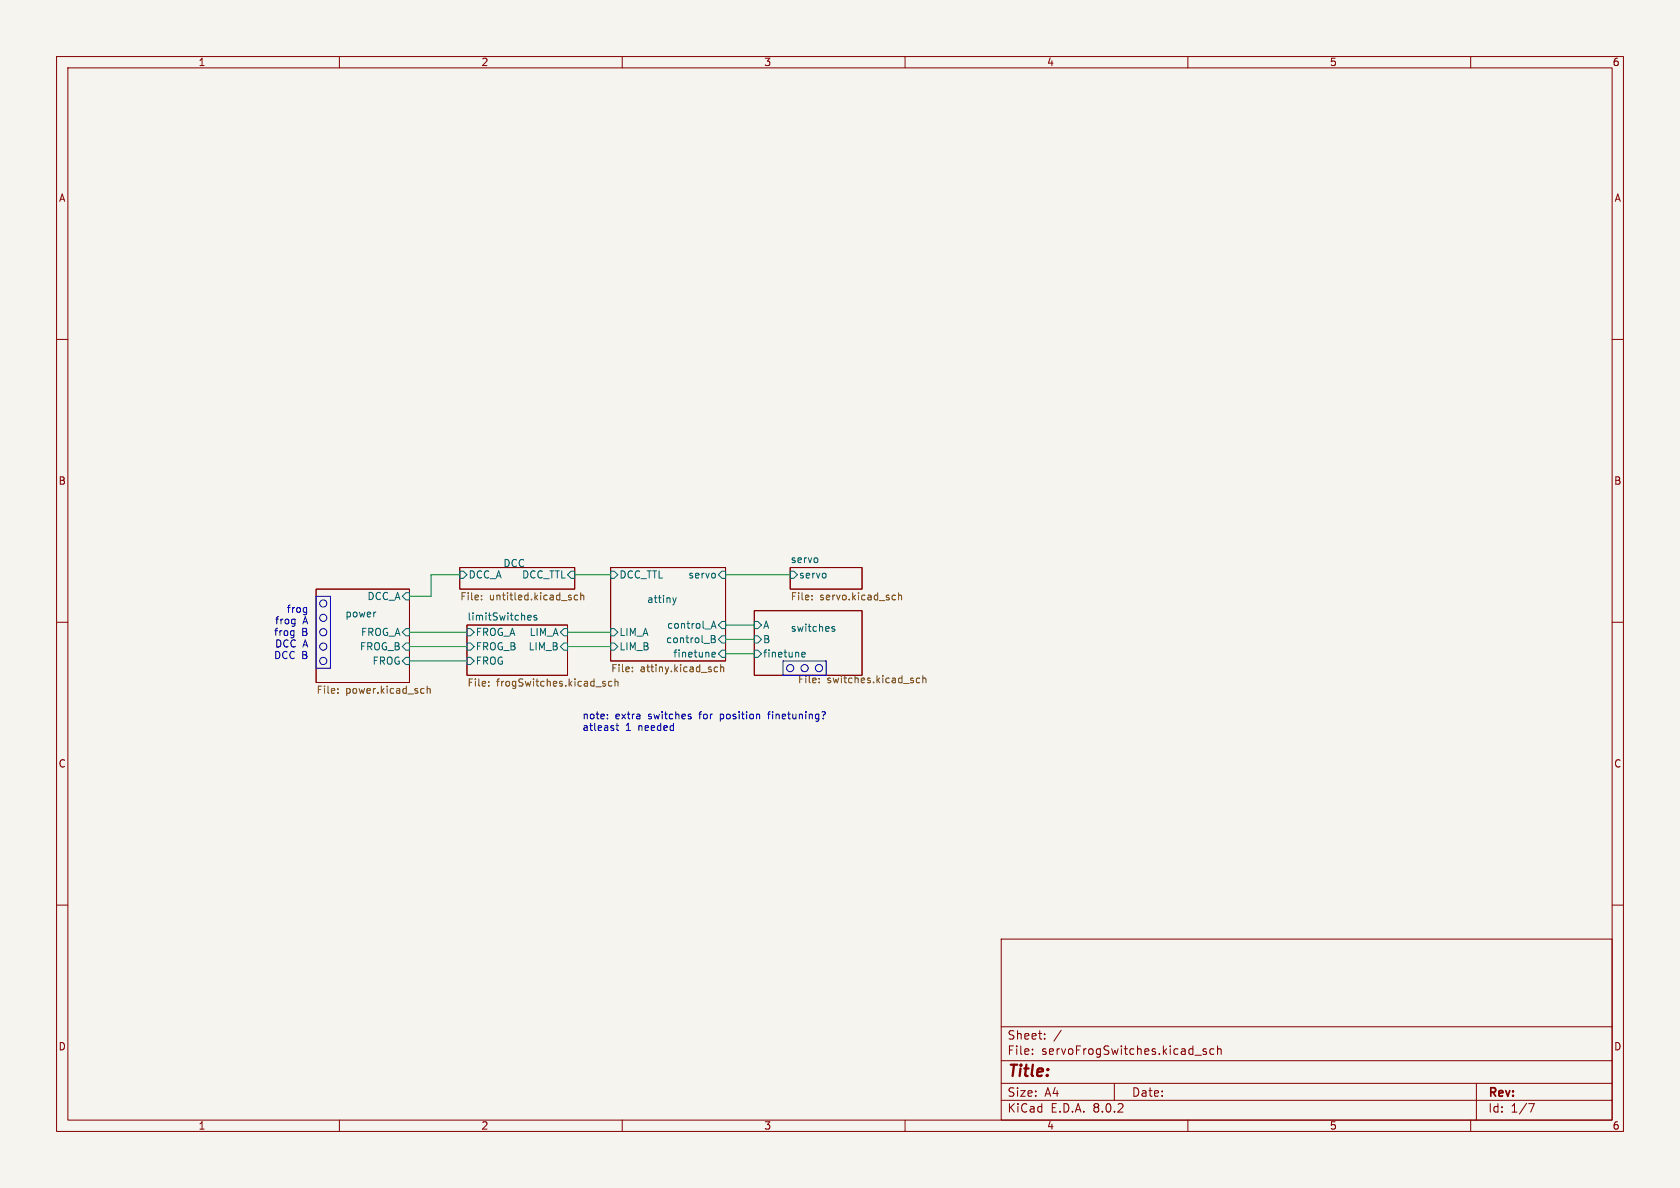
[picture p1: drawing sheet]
<svg xmlns="http://www.w3.org/2000/svg" width="297mm" height="210mm" viewBox="0 0 297 210" stroke-linecap="round" stroke-linejoin="round" font-family="sans-serif">
<path d="M0 0h297v210h-297z" fill="#f5f4ef" stroke="#f5f4ef" stroke-width=".18"/>
<g fill="none" stroke="#840000" stroke-width=".18">
<path d="M10 10h277v190h-277zM12 12h273v186h-273zM60 10v2M110 10v2M160 10v2M210 10v2M260 10v2M10 60h2M285 60h2M10 110h2M55.9 104.1h16.5v16.6h-16.5zM81.3 100.3h20.3v3.8h-20.3z"/>
<path d="M82.5 110.5h17.8v8.9h-17.8zM107.9 100.3h20.4v16.5h-20.4zM133.3 108h19.1v11.4h-19.1zM139.7 100.3h12.7v3.8h-12.7zM285 110h2M10 160h2M285 160h2M177 166h108v32h-108zM60 198v2M110 198v2M160 198v2M177 194.5h108"/>
<path d="M177 191.5h108M177 187.5h108M177 181.5h108M182.5 186.3v.1M182.5 185.5v.1M184.7 183.6v.1M184.7 182.8v.1M187.6 182.1l-1.3 2M197 191.5v3M210 198v2M211.2 186.5h1.2M213.2 185.5l-.3-.1-.2 .2v.2l.5 .2v.3h-.5"/>
<path d="M214.6 185.5l-.4-.1-.3 .3v.4l.1 .2h.6M215.2 185.5l.3-.1 .3 .1 .1 .9M215.2 184.9v1.5M260 198v2M261 191.5v6.5M270.2 195.1h1l-.6 1.5"/>
</g>
<g fill="none" stroke="#006464" stroke-width=".18">
<path d="M66.3 108.2h.1M71.1 105.4l.7-.6h.6v1.2h-.6zM71.1 116.8l.7-.6h.6v1.3h-.6zM71.8 111.1h.6v1.3h-.6l-.7-.6zM71.8 113.7h.6v1.2h-.6l-.7-.6zM81.3 101h.6l.6 .6-.6 .6h-.6zM82.5 116.2h.7l.6 .6-.6 .7h-.7zM82.5 113.7h.7l.6 .6-.6 .6h-.7zM82.5 111.1h.7l.6 .7-.6 .6h-.7zM93.3 109.4l.2 .2h.3M93.3 108.9l.2-.1h.2l.2 .1v.2l-.6 .1M94.9 108.8h-.3l-.2 .1v.2l.5 .2v.3h-.5"/>
<path d="M99.1 114.3l.6-.6h.6v1.2h-.6zM99.7 111.1h.6v1.3h-.6l-.6-.6zM101 101h.6v1.2h-.6l-.7-.6zM107.9 101h.7l.6 .6-.6 .6h-.7zM107.9 113.7h.7l.6 .6-.6 .6h-.7zM107.9 111.1h.7l.6 .7-.6 .6h-.7zM118.9 105.7l.3 .8M119.2 106.5l-.1 .3M119.5 105.7l-.3 .8M125.7 111.1l.5-1.3 .4 1.3M125.7 112.3h.5l.2 .3-.2 .3 .2 .2 .1 .3-.3 .2h-.5zM125.7 112.9h.5"/>
<path d="M125.9 110.7h.6M125.9 115.7l.6-.1-.1-.2-.4-.1-.1 .2v.6h.5M127.6 101h.7v1.2h-.7l-.6-.6zM127.6 109.9h.7v1.2h-.7l-.6-.6zM127.6 112.4h.7v1.3h-.7l-.6-.7zM127.6 114.9h.7v1.3h-.7l-.6-.6zM133.3 109.9h.7l.6 .6-.6 .6h-.7zM133.3 112.4h.7l.6 .6-.6 .7h-.7zM133.3 114.9h.7l.6 .7-.6 .6h-.7zM139.7 101h.6l.7 .6-.7 .6h-.6zM141.7 115.7l.6-.1v-.2l-.4-.1-.2 .2 .1 .6h.5M147.5 110.8l-.3-.1-.1 .2v.2l.4 .1v.3h-.4"/>
</g>
<g fill="none" stroke="#725600" stroke-width=".18">
<path d="M85.1 105.9v.1M85.1 105.3v.1M102.1 105.3l-.3-.1-.3 .2 .1 .6h.5M102.7 105.3l.1-.1 .4 .1v.7M102.7 104.8v1.2M111.8 118.6v.1M111.8 118v.1M126.3 118.5l.2 .2h.4M126.9 118l-.4-.1-.2 .2M127.4 118l.2-.1 .3 .1v.7M127.4 117.5v1.2M143.5 105.9v.1"/>
<path d="M143.5 105.3v.1M144.8 119.9v.1M157.9 105.2l.4 .1M158.3 106h-.4M158.9 105.3l.1-.1 .3 .1 .1 .7M158.9 104.8v1.2M162.6 119.9h-.4l-.2 .2 .1 .5h.5M163.1 120l.2-.1h.3l.1 .8M163.1 119.4v1.3M59.7 122.4v.2M59.7 121.8v.1M74.6 121.7l.4 .1"/>
<path d="M75 122.5l-.4 .1M75.5 121.8l.2-.1 .3 .1 .1 .8M75.5 121.3v1.3M86.4 121.2v.1M86.4 120.5v.1M106.7 120.9h.3l.1 .2-.2 .2h-.2M106.7 120.4l.3 .1M108.2 120.5l-.4-.1-.2 .3 .1 .5h.5M108.7 120.6l.2-.2 .3 .1 .1 .8M108.7 120v1.3M144.8 120.6v.1"/>
</g>
<g fill="none" stroke="#0000c2" stroke-width=".18">
<path d="M51.8 111.5l.2 .1M52 111.5l-.1 1.1M52 112.3h-.2M52 109.4l.2 .1M52.2 109.4l-.1 1.2M52.2 110.2l-.2 .1M54.1 107.4l.1 .1M54.2 107.4l-.1 1.2M54.2 108.2h-.1M55.9 105.4h2.5v12.7h-2.5zM138.4 116.8h7.6v2.6h-7.6zM107.4 127v.1"/>
<path d="M107.4 126.3v.1M108.9 128.3h.5M109.1 127.9v1l.3 .2M122 126.7l.2 .1-.2 .3M122 126.2l.1 .1M135.7 126.2h.5M135.9 125.9v1.2M145.4 125.8h.3l.2 .2-.1 .2-.2 .2"/>
<circle cx="57.1" cy="106.7" r=".63"/>
<circle cx="57.1" cy="109.2" r=".63"/>
<circle cx="57.1" cy="111.8" r=".63"/>
<circle cx="57.1" cy="114.3" r=".63"/>
<circle cx="57.1" cy="116.8" r=".63"/>
<circle cx="139.7" cy="118.1" r=".63"/>
<circle cx="142.2" cy="118.1" r=".63"/>
<circle cx="144.8" cy="118.1" r=".63"/>
</g>
<path d="M72.4 114.3h10.1M72.4 111.8h10.1M72.4 116.8h10.1M81.3 101.6h-5.1v3.8h-3.8M100.3 114.3h7.6M100.3 111.8h7.6M101.6 101.6h6.3M128.3 110.5h5M128.3 101.6h11.4M128.3 113h5M128.3 115.6h5" fill="none" stroke="#009600" stroke-width=".18"/>
<text font-size="2.8" fill="#840000" x="178" y="190.9">Title:</text>
<g font-size="2.1" fill="#840000">
<text x="178" y="184">Sheet:</text>
<text x="178" y="186.7">File:</text>
<text x="184.1" y="186.7">servoFrogSwitches.kicad_sch</text>
<text x="178" y="196.9">KiCad</text>
<text x="178" y="194.1">Size:</text>
<text x="184.7" y="194.1">A4</text>
<text x="185.7" y="196.9">E.D.A.</text>
<text x="193.3" y="196.9">8.0.2</text>
<text x="200" y="194.1">Date:</text>
<text x="263" y="194.3">Rev:</text>
<text x="263" y="196.9">Id:</text>
<text x="267.1" y="196.9">1/7</text>
</g>
<g font-size="1.8" fill="#840000">
<text x="35" y="11.9">1</text>
<text x="85" y="11.9">2</text>
<text x="135" y="11.9">3</text>
<text x="185" y="11.9">4</text>
<text x="235" y="11.9">5</text>
<text x="285" y="11.9">6</text>
<text x="10.3" y="35.9">A</text>
<text x="285.3" y="35.9">A</text>
<text x="10.3" y="85.9">B</text>
<text x="285.3" y="85.9">B</text>
<text x="10.3" y="135.9">C</text>
<text x="285.3" y="135.9">C</text>
<text x="10.3" y="185.9">D</text>
<text x="285.3" y="185.9">D</text>
<text x="35" y="199.9">1</text>
<text x="85" y="199.9">2</text>
<text x="135" y="199.9">3</text>
<text x="185" y="199.9">4</text>
<text x="235" y="199.9">5</text>
<text x="285" y="199.9">6</text>
</g>
<g font-size="1.8" fill="#006464">
<text x="88.9" y="100.3">DCC</text>
<text x="139.7" y="99.6">servo</text>
<text x="64.9" y="106.3">DCC_A</text>
<text x="82.7" y="102.5">DCC_A</text>
<text x="92.2" y="102.5">DCC_TTL</text>
<text x="109.4" y="102.5">DCC_TTL</text>
<text x="114.3" y="106.7">attiny</text>
<text x="121.6" y="102.5">servo</text>
<text x="141.2" y="102.5">servo</text>
<text x="61" y="109.2">power</text>
<text x="63.7" y="112.6">FROG_A</text>
<text x="82.5" y="109.8">limitSwitches</text>
<text x="84" y="112.6">FROG_A</text>
<text x="93.5" y="112.6">LIM_A</text>
<text x="109.4" y="112.6">LIM_A</text>
<text x="117.7" y="113.9">control_B</text>
<text x="117.8" y="111.4">control_A</text>
<text x="134.8" y="111.4">A</text>
<text x="134.8" y="113.9">B</text>
<text x="139.7" y="111.8">switches</text>
<text x="63.5" y="115.2">FROG_B</text>
<text x="65.8" y="117.7">FROG</text>
<text x="84" y="117.7">FROG</text>
<text x="84" y="115.2">FROG_B</text>
<text x="93.3" y="115.2">LIM_B</text>
<text x="109.4" y="115.2">LIM_B</text>
<text x="118.9" y="116.4">finetune</text>
<text x="134.8" y="116.4">finetune</text>
</g>
<g font-size="1.8" fill="#725600">
<text x="81.3" y="106.5">File:</text>
<text x="86.5" y="106.5">untitled.kicad_sch</text>
<text x="139.7" y="106.5">File:</text>
<text x="144.9" y="106.5">servo.kicad_sch</text>
<text x="107.9" y="119.2">File:</text>
<text x="113.2" y="119.2">attiny.kicad_sch</text>
<text x="55.9" y="123">File:</text>
<text x="61.1" y="123">power.kicad_sch</text>
<text x="82.5" y="121.7">File:</text>
<text x="87.8" y="121.7">frogSwitches.kicad_sch</text>
<text x="141" y="121.1">File:</text>
<text x="146.2" y="121.1">switches.kicad_sch</text>
</g>
<g font-size="1.8" fill="#0000c2">
<text x="48.4" y="112.5">frog</text>
<text x="48.5" y="110.5">frog</text>
<text x="50.6" y="108.4">frog</text>
<text x="53.3" y="112.5">B</text>
<text x="53.5" y="110.5">A</text>
<text x="48.4" y="116.6">DCC B</text>
<text x="48.5" y="114.5">DCC A</text>
<text x="102.9" y="127.2">note:</text>
<text x="102.9" y="129.3">atleast</text>
<text x="108.8" y="127.2">extra</text>
<text x="110.6" y="129.3">1</text>
<text x="113" y="129.3">needed</text>
<text x="114.7" y="127.2">switches</text>
<text x="123.9" y="127.2">for</text>
<text x="127.8" y="127.2">position</text>
<text x="136.5" y="127.2">finetuning?</text>
</g>
</svg>
